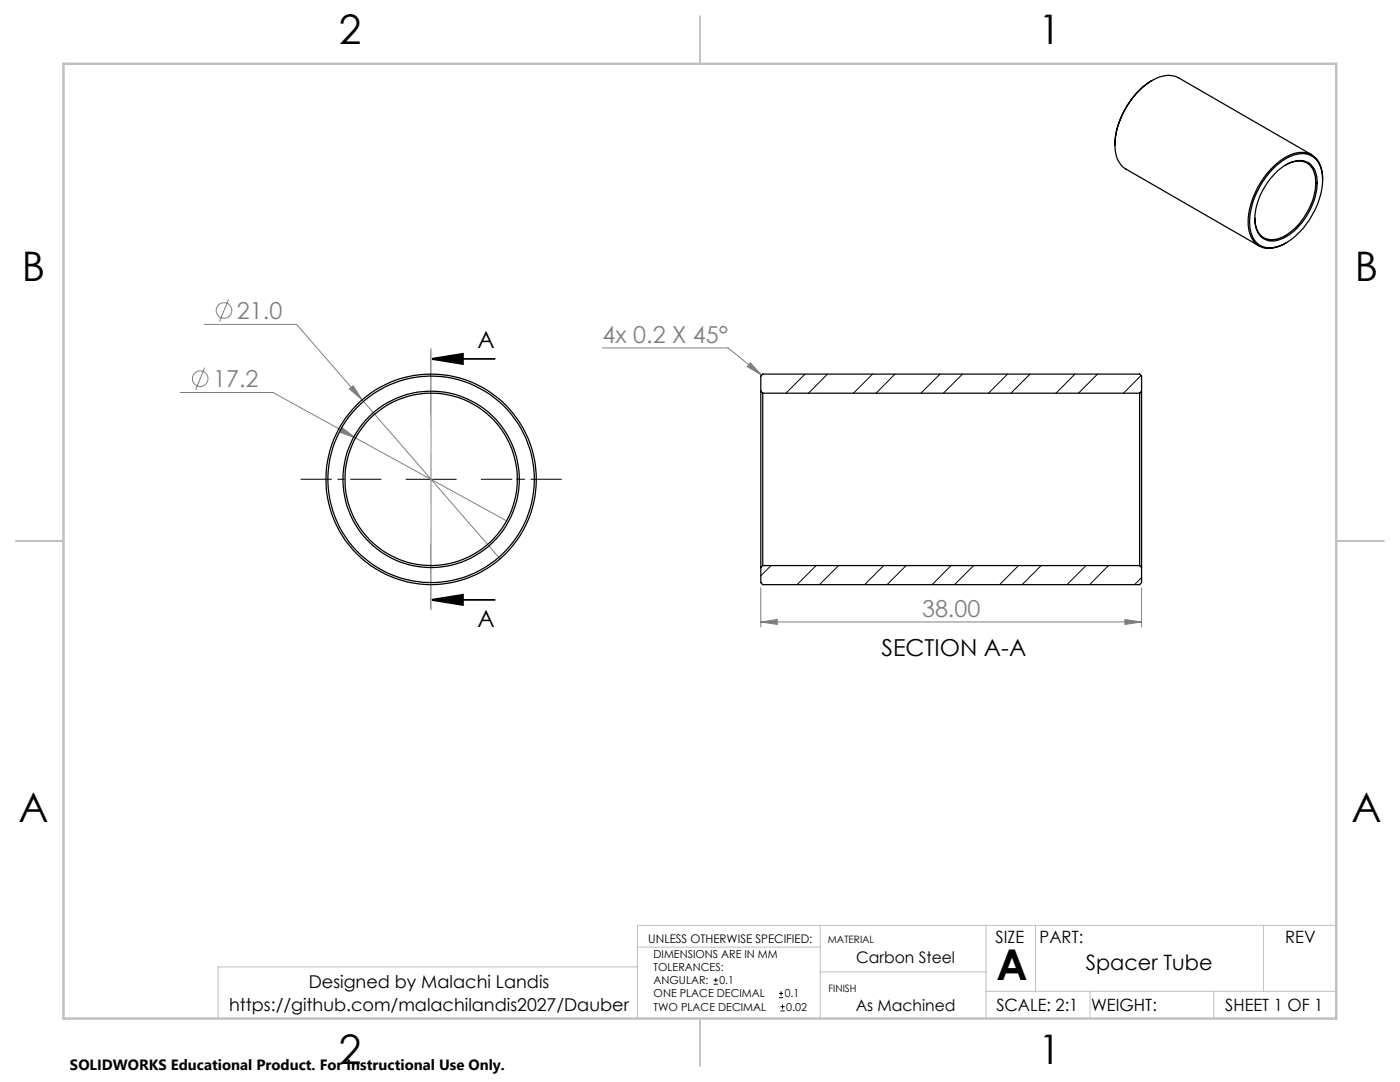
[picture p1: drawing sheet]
<svg xmlns="http://www.w3.org/2000/svg" width="279mm" height="216mm" viewBox="0 0 279 216" stroke-linecap="round" stroke-linejoin="round" font-family="sans-serif">
<g fill="none" stroke="#808080" stroke-width=".2">
<path d="M45.6 59.7l-1.8 4.5M35.9 78.3h18.6l16.4 9.1M40.7 64.7h18.5l40.6 46.8M40.9 73.3l-1.8 4.5M69.7 77.6l.8-.6 1.8 2.8zM120.3 69.4h25l6.7 5.5M149.8 72.4l2.2 2.5-2.9-1.7zM68.3 85.3l2.6 2.1-3.1-1.1zM70.9 87.4l30.2 16.5M151.8 117.3v7.8M227.8 117.3v7.8M151.8 124.1l3.3-.5v1z"/>
<path d="M151.8 124.1h76M224.5 123.6l3.3 .5-3.3 .5z"/>
<circle cx="40" cy="75.6" r="1.55"/>
<circle cx="44.7" cy="62" r="1.56"/>
</g>
<path d="M81 95.6h10.1M86 90.7v9.9M142.4 196.4h.9M142.4 195.6h.9M142.8 195.2v.8M155.5 199.1h.8M155.5 198.2h.8M155.9 197.8v.8M155.8 201.7h.8M155.8 200.9h.8M156.2 200.4v.9" fill="none" stroke="#000" stroke-width=".2"/>
<path d="M86 71.6l6.4-1v2zM86 71.6h12.7M86 70v12.7M86 119.7l6.4-1v2zM86 108.6v12.7M86 119.7h12.7" fill="none" stroke="#000" stroke-width=".35"/>
<path d="M76.1 95.6h-16M86.1 85.6v-16M96.1 95.6h16M86.1 105.6v16" fill="none" stroke="#000" stroke-width=".2" stroke-dasharray="15.2 1.3 1.3 1.3" stroke-dashoffset="9.1"/>
<path d="M86 69.6v52.1M127.2 189h36.5M127.2 192.9h-83.7v10.3M163.7 184.6v18.6M163.7 193.9h33.1M196.8 184.6v18.6M196.8 197.8h69.9M206.7 184.6v13.2M217.5 197.8v5.4M242.2 197.8v5.4M252.2 184.6v13.2M266.7 184.6h-139.5v18.6" fill="none" stroke="#c0c0c0" stroke-width=".2"/>
<path d="M139.7 3.2v9.5M3.1 107.9h9.6M266.7 107.9h9.5M139.7 203.2v9.6" fill="none" stroke="#c0c0c0" stroke-width=".25"/>
<path d="M12.7 12.7h254v190.5h-254z" fill="none" stroke="#c0c0c0" stroke-width=".5"/>
<path d="M86 71.6l6.4-1v2zM86 119.7l6.4-1v2z" fill="#000"/>
<path d="M68.3 85.3l-.5 1 3.1 1.1zM69.7 77.6l2.6 2.2-1.8-2.8zM149.8 72.4l2.2 2.5-2.9-1.7zM151.8 124.1l3.3-.5v1zM224.5 123.6l3.3 .5-3.3 .5z" fill="#808080"/>
<g fill="none" stroke="#000" stroke-width=".25">
<path d="M229.9 16.1a16.1 16.1 0 0 0-7.4 12.8M222.5 28.9a5.3 5.3 0 0 0 2.2 4.8l26.6 15.4M222.5 28.9a16.1 16.1 0 0 1 8.3-13.3 4.8 4.8 0 0 1 4.4-.1l26.6 15.4M254.5 33.2a7.6 7.6 0 0 1 6.3-2.4 4.4 4.4 0 0 1 3.1 4.6 16 16 0 0 1-7.7 13.4 4.6 4.6 0 0 1-5.3-.3 7 7 0 0 1-1.3-6.5 16.9 16.9 0 0 1 4.9-8.8zM254.6 34.5a6.4 6.4 0 0 1 5.8-2.3 3.7 3.7 0 0 1 2.5 3.8 13.4 13.4 0 0 1-6.8 11.6 3.7 3.7 0 0 1-4.7-.7 7.3 7.3 0 0 1-.4-6.6 15.2 15.2 0 0 1 3.6-5.8zM256.6 32.9a3.7 3.7 0 0 1 5.3 .6 7.8 7.8 0 0 1 0 6.8 12.2 12.2 0 0 1-6.8 7.3 3.4 3.4 0 0 1-4.6-3.1l-.1-.9M263.9 35.8a5.1 5.1 0 0 0-2.7-5.2 6.8 6.8 0 0 0-6.3 2 16.3 16.3 0 0 0-5.8 12.6 4.3 4.3 0 0 0 3.8 4.4 6.8 6.8 0 0 0 3.7-1.1M151.8 78v35.2M151.8 78v-3l.4-.4h75.2l.4 .4v3M151.8 78l.4 .5M152.2 78.5v34.4M152.2 78.5h75.2"/>
<path d="M227.4 78.5v34.4M227.8 78v35.2M227.8 78l-.4 .5M151.8 113.2v3l.4 .5h75.2l.4-.5v-3M152.2 112.9l-.4 .3M152.2 112.9h75.2M227.4 112.9l.4 .3"/>
<circle cx="86" cy="95.6" r="17.2"/>
<circle cx="86" cy="95.6" r="21"/>
<circle cx="86" cy="95.6" r="17.6"/>
<circle cx="86" cy="95.7" r="20.6"/>
</g>
<g fill="none" stroke="#000" stroke-width=".2">
<path d="M160.7 74.6l-3.9 3.9M165.1 74.6l-3.7 3.9M174.1 74.6l-3.8 3.9M178.6 74.6l-3.8 3.9M187.6 74.6l-3.8 3.9M192.1 74.6l-3.8 3.9M201.1 74.6l-3.8 3.9M205.6 74.6l-3.8 3.9M214.5 74.6l-3.8 3.9M219 74.6l-3.8 3.9M227.7 74.9l-3.5 3.6M153.9 112.9l-2.1 2"/>
<path d="M162.9 112.9l-3.8 3.8M167.4 112.9l-3.9 3.8M176.4 112.9l-3.9 3.8M180.8 112.9l-3.8 3.8M189.8 112.9l-3.8 3.8M194.3 112.9l-3.8 3.8M203.3 112.9l-3.8 3.8M207.8 112.9l-3.8 3.8M216.7 112.9l-3.8 3.8M221.2 112.9l-3.7 3.8M227.8 115.3l-1.4 1.4"/>
</g>
<text font-size="8.5" x="198.9" y="195.5">A</text>
<g font-size="8.1">
<text x="67.6" y="8.9">2</text>
<text x="207.3" y="8.9">1</text>
<text x="4.4" y="56.2">B</text>
<text x="270.4" y="56.2">B</text>
<text x="3.7" y="164.1">A</text>
<text x="269.7" y="164.1">A</text>
<text x="67.6" y="212.4">2</text>
<text x="207.3" y="212.4">1</text>
</g>
<g font-size="4.7" fill="#808080">
<text x="47.3" y="63.6">21.0</text>
<text x="120.3" y="68.4">4x 0.2 X 45°</text>
<text x="42.5" y="77.2">17.2</text>
<text x="184" y="123.1">38.00</text>
</g>
<g font-size="4.7">
<text x="95.3" y="69.5">A</text>
<text x="95.3" y="125">A</text>
<text x="175.9" y="131">SECTION A-A</text>
</g>
<text font-size="4.2" x="216.7" y="193.5">Spacer Tube</text>
<g font-size="3.5">
<text x="61.6" y="197.1">Designed by Malachi Landis</text>
<text x="45.7" y="201.7">https://github.com/malachilandis2027/Dauber</text>
</g>
<g font-size="3.4">
<text x="198.7" y="188.1">SIZE</text>
<text x="207.5" y="188.1">PART:</text>
<text x="256.5" y="188.2">REV</text>
<text x="198.8" y="201.7">SCALE: 2:1</text>
<text x="217.7" y="201.8">WEIGHT:</text>
<text x="244.5" y="201.7">SHEET 1 OF 1</text>
</g>
<g font-size="3.2">
<text x="170.9" y="192.2">Carbon Steel</text>
<text x="170.8" y="201.7">As Machined</text>
</g>
<text font-size="3" x="14" y="213.5">SOLIDWORKS Educational Product. For Instructional Use Only.</text>
<text font-size="2.4" x="129.4" y="188.1">UNLESS OTHERWISE SPECIFIED:</text>
<g font-size="2.2">
<text x="130.4" y="191.1">DIMENSIONS ARE IN MM</text>
<text x="130.4" y="193.7">TOLERANCES:</text>
<text x="130.4" y="196.4">ANGULAR:</text>
<text x="143.6" y="196.4">0.1</text>
<text x="130.4" y="199">ONE PLACE DECIMAL</text>
<text x="130.4" y="201.7">TWO PLACE DECIMAL</text>
<text x="156.6" y="199">0.1</text>
<text x="156.9" y="201.7">0.02</text>
</g>
<g font-size="2">
<text x="165.2" y="188.1">MATERIAL</text>
<text x="165.4" y="197.9">FINISH</text>
</g>
</svg>
